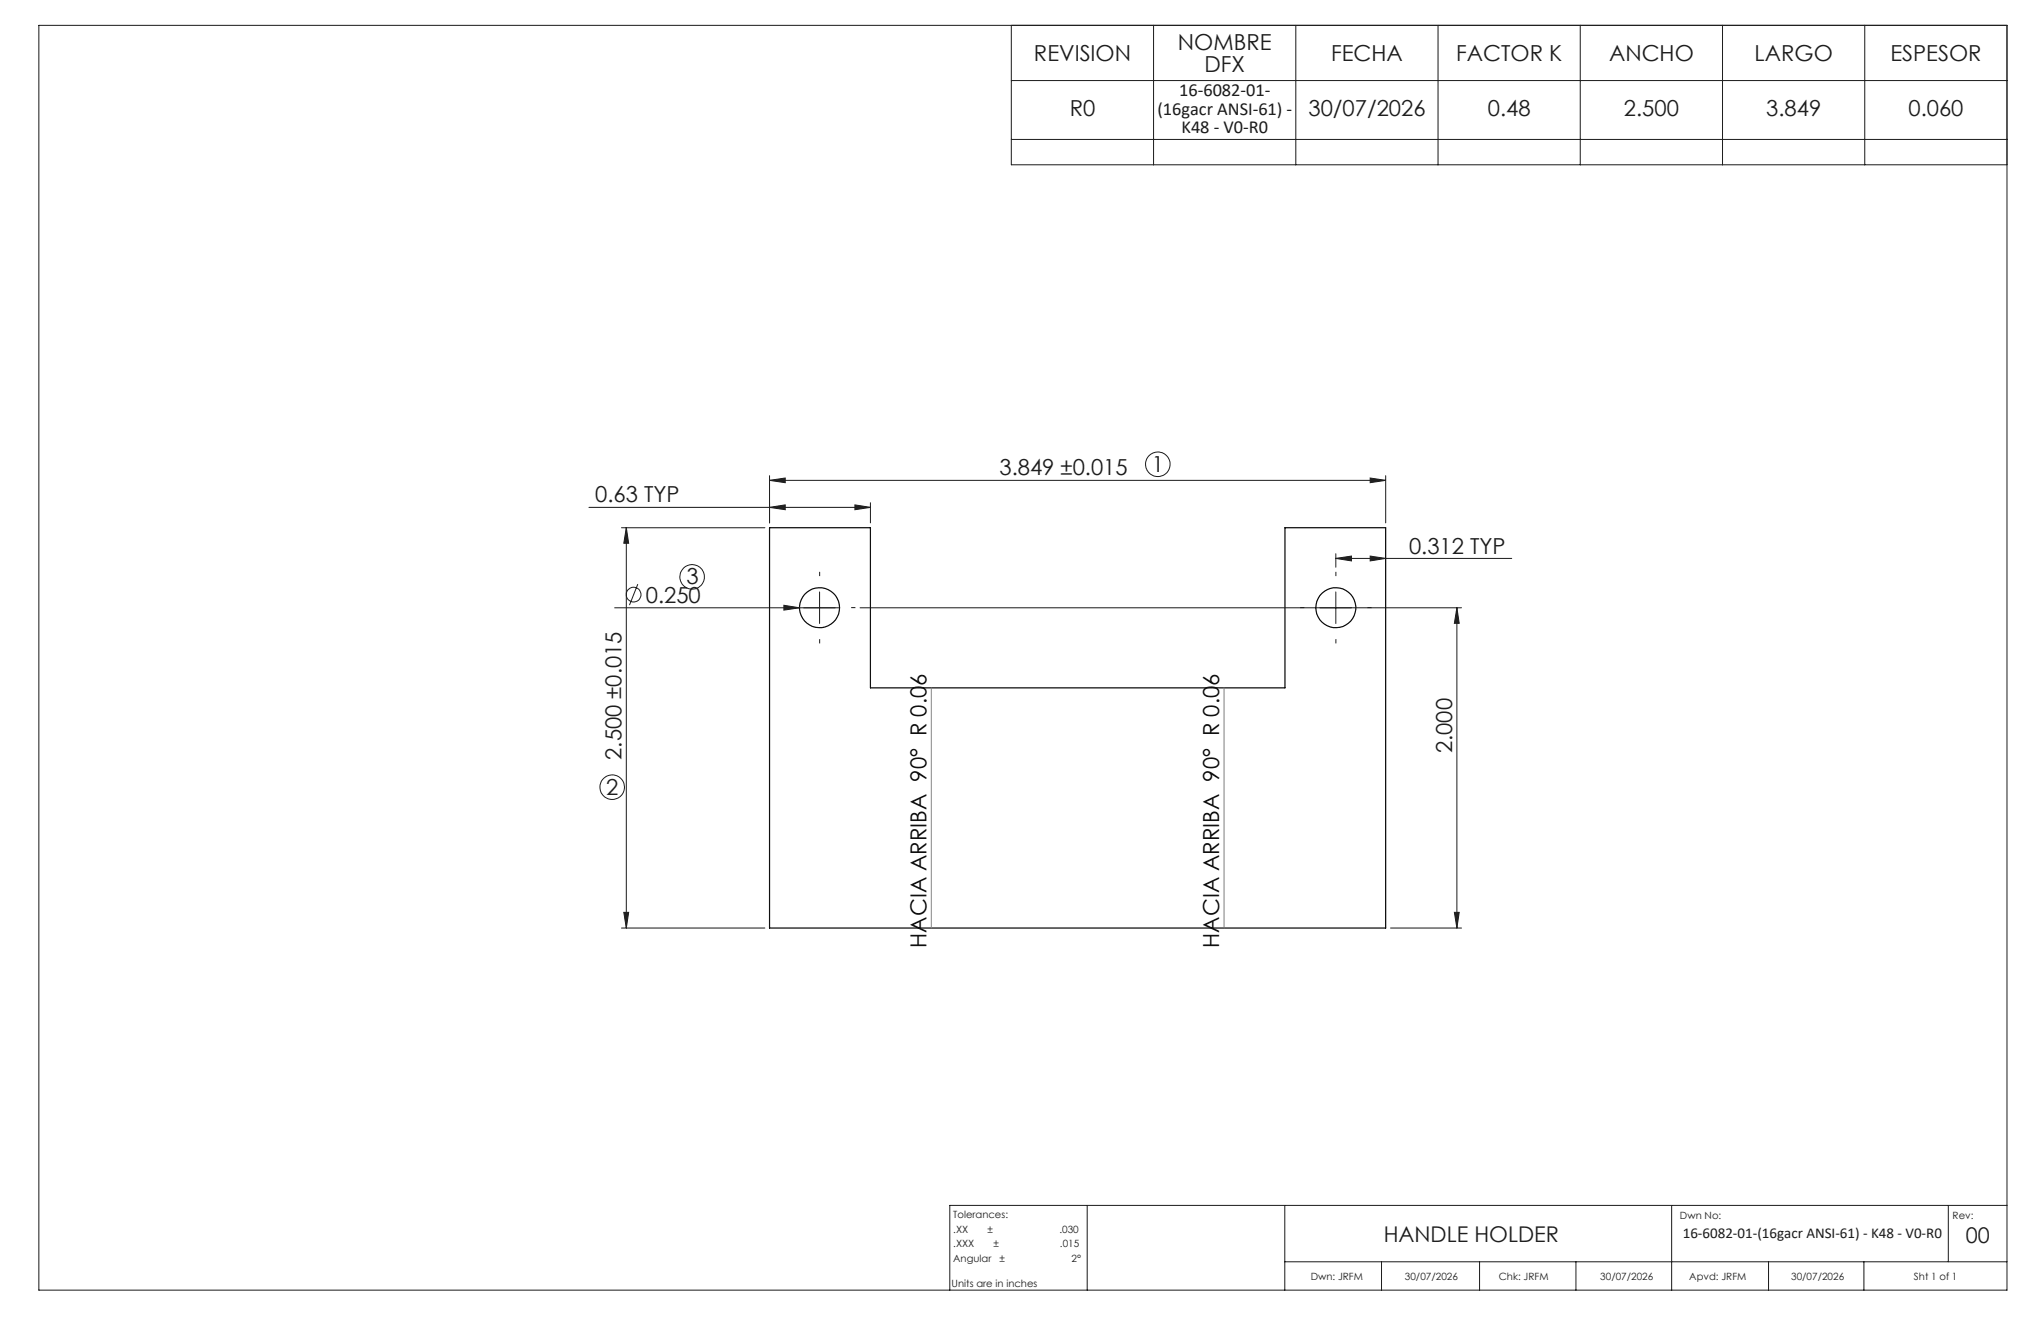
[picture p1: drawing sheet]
<svg xmlns="http://www.w3.org/2000/svg" width="432mm" height="279mm" viewBox="0 0 432 279" stroke-linecap="round" stroke-linejoin="round" font-family="sans-serif">
<g fill="none" stroke="#191924" stroke-width=".21">
<path d="M8.2 5.4h416.4v267.5h-416.4zM214 5.4v29.5h210.6M214 17h210.6M244.1 5.4v29.5M274.1 5.4v29.5M304.2 5.4v29.5M334.3 5.4v29.5M364.4 5.4v29.5M394.5 5.4v29.5M214 29.5h210.6M124.6 107.3h59.5M131.5 111.6h30.3"/>
<path d="M132.5 111.6l.5 3.3h-1zM132.5 111.6v84.7M162.8 107.3l3.3-.5v1zM162.8 101.6l3.3-.5v1zM162.8 100.6v10M162.8 101.6h130.4M180.9 106.8l3.2 .5-3.2 .5zM184.1 106.3v4.3M282.6 118.1l3.3-.5v1zM282.6 117.1v2.9M282.6 118.1h37.2M289.9 101.1l3.3 .5-3.3 .5z"/>
<path d="M289.9 117.6l3.3 .5-3.3 .5zM293.2 100.6v10M130 128.6h47.6M134.9 123.5l-1.7 4.5M165.8 128l3.4 .6-3.4 .4zM173.4 125.2v6.7M182 128.6h127.2M282.6 125.2v6.7M308.2 128.6l.5 3.2h-1zM308.2 128.6v67.7M131.5 196.3h30.3M132 193h1l-.5 3.3z"/>
<path d="M294.2 196.3h15M307.7 193h1l-.5 3.3zM230 255v17.9M271.8 255v17.9M353.7 255v17.9M412.2 255v11.9M424.6 255h-223.7v17.9M271.8 266.9h152.8M292.3 266.9v6M313 266.9v6M333.4 266.9v6M374.2 266.9v6"/>
<path d="M394.3 266.9v6"/>
<circle cx="245" cy="98.2" r="2.59"/>
<circle cx="134.1" cy="125.8" r="1.55"/>
<circle cx="146.4" cy="122" r="2.6"/>
<circle cx="129.5" cy="166.5" r="2.59"/>
</g>
<g fill="none" stroke="#000" stroke-width=".25">
<path d="M162.8 111.6h21.3v33.9h87.8v-33.9h21.3v84.7h-130.4z"/>
<circle cx="173.4" cy="128.5" r="4.2"/>
<circle cx="282.6" cy="128.5" r="4.2"/>
</g>
<path d="M166.7 128.5h-.9M173.4 121.9v-.9M173.4 135.2v.9M180.1 128.5h.9M276 128.5h-.9M282.6 121.9v-.9M282.6 135.2v.9M289.3 128.5h.9" fill="none" stroke="#191924" stroke-width=".21" stroke-dasharray="15.2 1.3 1.3 1.3" stroke-linecap="butt"/>
<path d="M197 145.5v50.8M259 145.5v50.8" fill="none" stroke="#808080" stroke-width=".21"/>
<g fill="#191924">
<path d="M165.8 128l3.4 .6-3.4 .4z"/>
<path d="M180.9 106.8l3.2 .5-3.2 .5zM162.8 107.3l3.3-.5v1z"/>
<path d="M162.8 101.6l3.3-.5v1zM289.9 101.1l3.3 .5-3.3 .5zM282.6 118.1l3.3-.5v1zM289.9 117.6l3.3 .5-3.3 .5z"/>
<path d="M308.2 128.6l.5 3.2h-1zM307.7 193h1l-.5 3.3zM132.5 111.6l.5 3.3h-1zM132 193h1l-.5 3.3z"/>
</g>
<g font-size="4.7" fill="#191924">
<text x="249.2" y="10.6">NOMBRE</text>
<text x="218.8" y="12.9">REVISION</text>
<text x="254.8" y="15.1">DFX</text>
<text x="281.6" y="12.9">FECHA</text>
<text x="308.1" y="12.9">FACTOR K</text>
<text x="340.4" y="12.9">ANCHO</text>
<text x="371.2" y="12.9">LARGO</text>
<text x="399.9" y="12.9">ESPESOR</text>
<text x="226.3" y="24.5">R0</text>
<text x="276.8" y="24.5">30/07/2026</text>
<text x="314.8" y="24.5">0.48</text>
<text x="343.6" y="24.5">2.500</text>
<text x="373.7" y="24.5">3.849</text>
<text x="403.8" y="24.5">0.060</text>
<text x="211.5" y="100.6">3.849 ±0.015</text>
<text x="243.7" y="99.8">1</text>
<text x="125.9" y="106.3">0.63 TYP</text>
<text x="298.1" y="117.1">0.312 TYP</text>
<text x="145.2" y="123.6">3</text>
<text x="136.6" y="127.5">0.250</text>
<text x="131.5" y="160.7" transform="rotate(-90 131.5 160.7)">2.500 ±0.015</text>
<text x="307.2" y="159.3" transform="rotate(-90 307.2 159.3)">2.000</text>
<text x="128.3" y="168.1">2</text>
</g>
<g font-size="4.7">
<text x="196" y="200.5" transform="rotate(-90 196 200.5)">HACIA ARRIBA 90° R 0.06</text>
<text x="257.9" y="200.5" transform="rotate(-90 257.9 200.5)">HACIA ARRIBA 90° R 0.06</text>
</g>
<g font-size="4.6" fill="#191924">
<text x="292.7" y="262.7">HANDLE HOLDER</text>
<text x="415.9" y="263">00</text>
</g>
<g font-size="3.9" fill="#191924">
<text x="249.5" y="20.3">16-6082-01-</text>
<text x="244.9" y="24.2">(16gacr ANSI-61) -</text>
<text x="250" y="28.1">K48 - V0-R0</text>
</g>
<text font-size="3.2" fill="#191924" x="356" y="261.8">16-6082-01-(16gacr ANSI-61) - K48 - V0-R0</text>
<g font-size="2.1" fill="#191924">
<text x="201.7" y="257.6">Tolerances:</text>
<text x="355.4" y="257.8">Dwn No:</text>
<text x="413.1" y="257.8">Rev:</text>
<text x="201.7" y="260.7">.XX</text>
<text x="201.7" y="263.9">.XXX</text>
<text x="208.9" y="260.7">±</text>
<text x="210.2" y="263.9">±</text>
<text x="224.1" y="260.7">.030</text>
<text x="224.3" y="263.9">.015</text>
<text x="201.7" y="267">Angular</text>
<text x="211.5" y="267">±</text>
<text x="226.7" y="267">2°</text>
<text x="201.3" y="272.3">Units are in inches</text>
<text x="277.3" y="270.7">Dwn: JRFM</text>
<text x="297.2" y="270.7">30/07/2026</text>
<text x="317.1" y="270.7">Chk: JRFM</text>
<text x="338.6" y="270.7">30/07/2026</text>
<text x="357.4" y="270.7">Apvd: JRFM</text>
<text x="378.9" y="270.7">30/07/2026</text>
<text x="404.9" y="270.7">Sht 1 of 1</text>
</g>
</svg>
